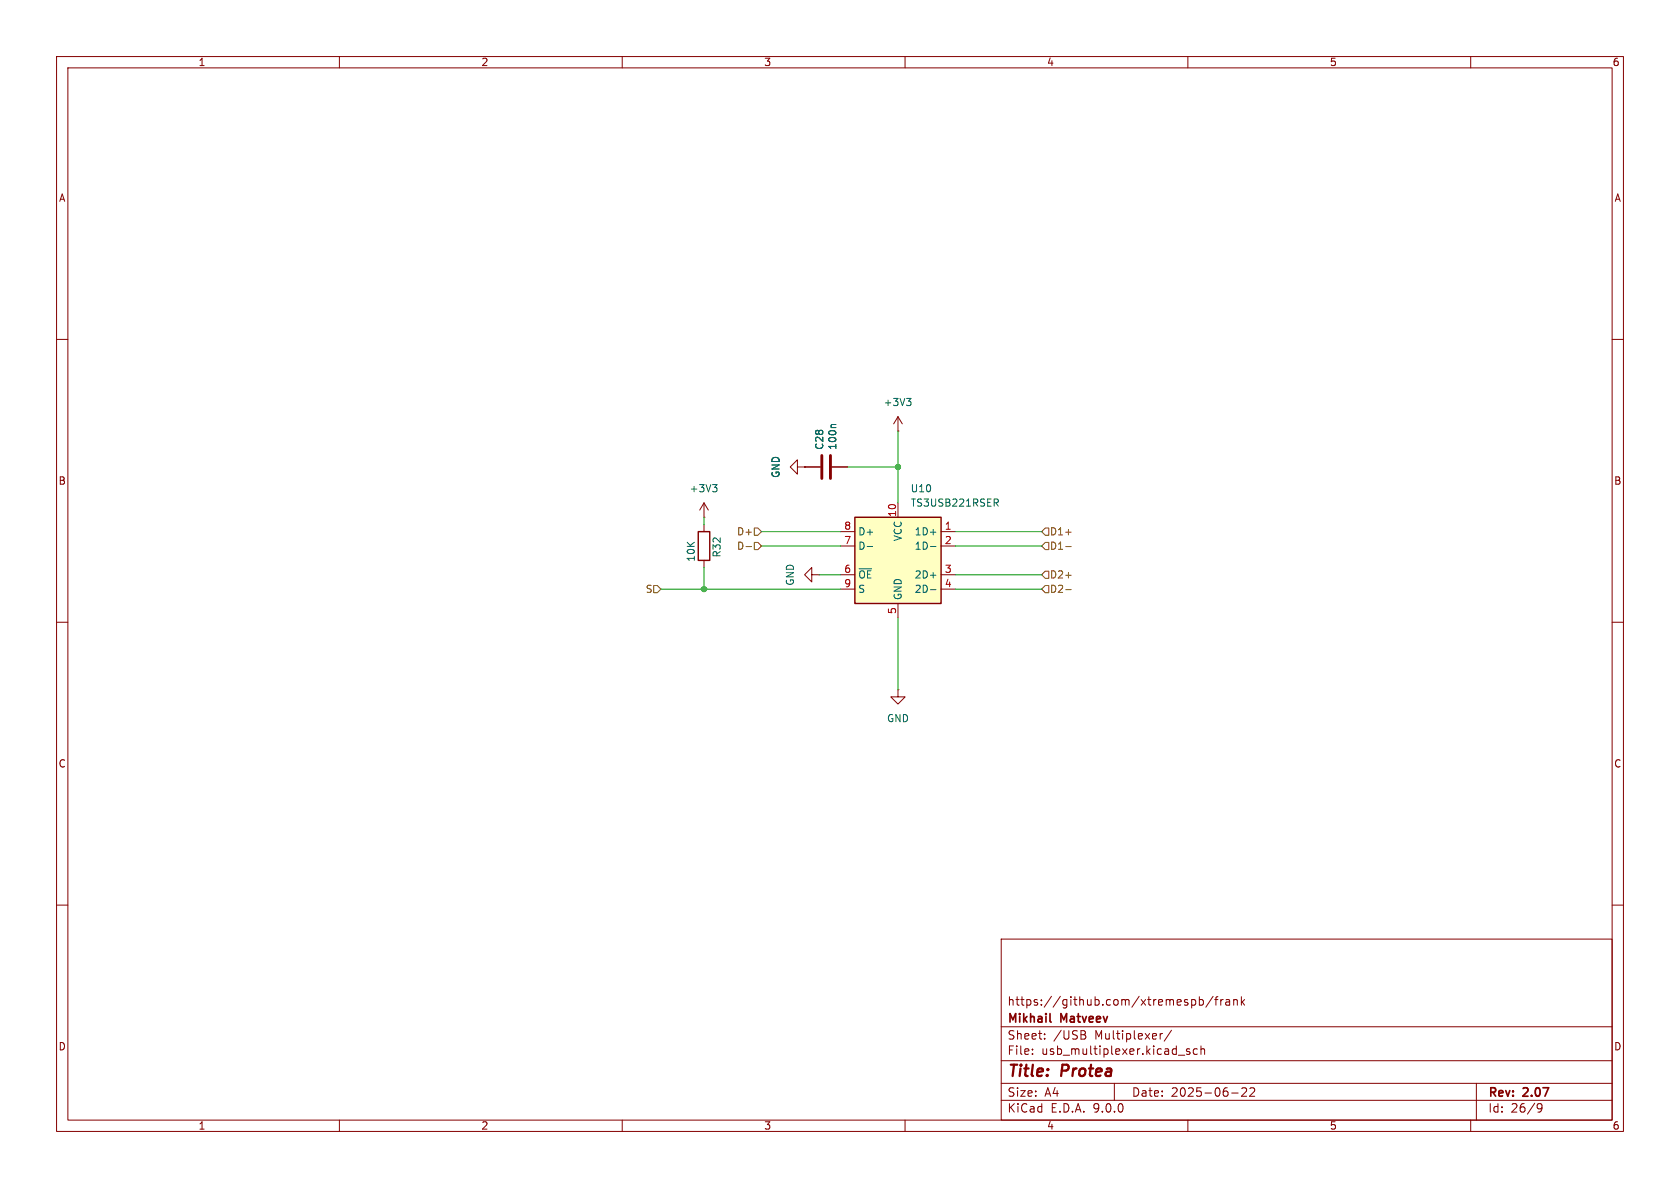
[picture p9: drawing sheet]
(kicad_sch
 (version 20250114)
 (generator "eeschema")
 (generator_version "9.0")
 (paper "A4")
 (title_block
  (title "${NAME}")
  (date "2025-06-22")
  (rev "${VERSION}")
  (company "Mikhail Matveev")
  (comment 1 "https://github.com/xtremespb/frank"))
 (lib_symbols
  (symbol "Device:C"
   (pin_numbers (hide yes))
   (pin_names
    (offset 0.254)) (exclude_from_sim no) (in_bom yes) (on_board yes)
   (property "Reference" "C" (at 0.635 2.54 0) (effects (font (size 1.27 1.27)) (justify left)))
   (property "Value" "C" (at 0.635 -2.54 0) (effects (font (size 1.27 1.27)) (justify left)))
   (property "Footprint" "" (at 0.9652 -3.81 0) (effects (font (size 1.27 1.27)) (hide yes)))
   (property "Datasheet" "~" (at 0 0 0) (effects (font (size 1.27 1.27)) (hide yes)))
   (property "Description" "Unpolarized capacitor" (at 0 0 0) (effects (font (size 1.27 1.27)) (hide yes)))
   (symbol "C_0_1"
    (polyline (pts (xy -2.032 0.762) (xy 2.032 0.762)) (stroke (width 0.508) (type default)) (fill (type none)))
    (polyline (pts (xy -2.032 -0.762) (xy 2.032 -0.762)) (stroke (width 0.508) (type default)) (fill (type none))))
   (symbol "C_1_1"
    (pin passive line (at 0 3.81 270) (length 2.794) (name "~" (effects (font (size 1.27 1.27)))) (number "1" (effects (font (size 1.27 1.27)))))
    (pin passive line (at 0 -3.81 90) (length 2.794) (name "~" (effects (font (size 1.27 1.27)))) (number "2" (effects (font (size 1.27 1.27))))))
   (embedded_fonts no))
  (symbol "Device:R"
   (pin_numbers (hide yes))
   (pin_names
    (offset 0)) (exclude_from_sim no) (in_bom yes) (on_board yes)
   (property "Reference" "R" (at 2.032 0 90) (effects (font (size 1.27 1.27))))
   (property "Value" "R" (at 0 0 90) (effects (font (size 1.27 1.27))))
   (property "Footprint" "" (at -1.778 0 90) (effects (font (size 1.27 1.27)) (hide yes)))
   (property "Datasheet" "~" (at 0 0 0) (effects (font (size 1.27 1.27)) (hide yes)))
   (property "Description" "Resistor" (at 0 0 0) (effects (font (size 1.27 1.27)) (hide yes)))
   (symbol "R_0_1"
    (rectangle (start -1.016 -2.54) (end 1.016 2.54) (stroke (width 0.254) (type default)) (fill (type none))))
   (symbol "R_1_1"
    (pin passive line (at 0 3.81 270) (length 1.27) (name "~" (effects (font (size 1.27 1.27)))) (number "1" (effects (font (size 1.27 1.27)))))
    (pin passive line (at 0 -3.81 90) (length 1.27) (name "~" (effects (font (size 1.27 1.27)))) (number "2" (effects (font (size 1.27 1.27))))))
   (embedded_fonts no))
  (symbol "FRANK:TS3USB221RSER" (exclude_from_sim no) (in_bom yes) (on_board yes)
   (property "Reference" "U10" (at 2.1433 12.7 0) (effects (font (size 1.27 1.27)) (justify left)))
   (property "Value" "TS3USB221RSER" (at 2.1433 10.16 0) (effects (font (size 1.27 1.27)) (justify left)))
   (property "Footprint" "FRANK:UQFN-10" (at 0 -20.32 0) (effects (font (size 1.27 1.27)) (hide yes)))
   (property "Datasheet" "https://www.ti.com/lit/gpn/ts3usb221" (at 0 -22.86 0) (effects (font (size 1.27 1.27)) (hide yes)))
   (property "Description" "High-Speed USB 2.0 1:2 Multiplexer/Demultiplexer Switch with Single Enable, UQFN-10" (at 0 0 0) (effects (font (size 1.27 1.27)) (hide yes)))
   (property "AliExpress" "https://vi.aliexpress.com/item/1005004217168769.html" (at 0 0 0) (effects (font (size 1.27 1.27)) (hide yes)))
   (symbol "TS3USB221RSER_0_1"
    (rectangle (start 7.62 7.62) (end -7.62 -7.62) (stroke (width 0.254) (type default)) (fill (type background))))
   (symbol "TS3USB221RSER_1_1"
    (pin bidirectional line (at -10.16 5.08 0) (length 2.54) (name "D+" (effects (font (size 1.27 1.27)))) (number "8" (effects (font (size 1.27 1.27)))))
    (pin bidirectional line (at -10.16 2.54 0) (length 2.54) (name "D-" (effects (font (size 1.27 1.27)))) (number "7" (effects (font (size 1.27 1.27)))))
    (pin input line (at -10.16 -2.54 0) (length 2.54) (name "~{OE}" (effects (font (size 1.27 1.27)))) (number "6" (effects (font (size 1.27 1.27)))))
    (pin input line (at -10.16 -5.08 0) (length 2.54) (name "S" (effects (font (size 1.27 1.27)))) (number "9" (effects (font (size 1.27 1.27)))))
    (pin power_in line (at 0 10.16 270) (length 2.54) (name "VCC" (effects (font (size 1.27 1.27)))) (number "10" (effects (font (size 1.27 1.27)))))
    (pin power_in line (at 0 -10.16 90) (length 2.54) (name "GND" (effects (font (size 1.27 1.27)))) (number "5" (effects (font (size 1.27 1.27)))))
    (pin bidirectional line (at 10.16 5.08 180) (length 2.54) (name "1D+" (effects (font (size 1.27 1.27)))) (number "1" (effects (font (size 1.27 1.27)))))
    (pin bidirectional line (at 10.16 2.54 180) (length 2.54) (name "1D-" (effects (font (size 1.27 1.27)))) (number "2" (effects (font (size 1.27 1.27)))))
    (pin bidirectional line (at 10.16 -2.54 180) (length 2.54) (name "2D+" (effects (font (size 1.27 1.27)))) (number "3" (effects (font (size 1.27 1.27)))))
    (pin bidirectional line (at 10.16 -5.08 180) (length 2.54) (name "2D-" (effects (font (size 1.27 1.27)))) (number "4" (effects (font (size 1.27 1.27))))))
   (embedded_fonts no))
  (symbol "power:+3V3"
   (power)
   (pin_numbers (hide yes))
   (pin_names
    (offset 0) (hide yes)) (exclude_from_sim no) (in_bom yes) (on_board yes)
   (property "Reference" "#PWR" (at 0 -3.81 0) (effects (font (size 1.27 1.27)) (hide yes)))
   (property "Value" "+3V3" (at 0 3.556 0) (effects (font (size 1.27 1.27))))
   (property "Footprint" "" (at 0 0 0) (effects (font (size 1.27 1.27)) (hide yes)))
   (property "Datasheet" "" (at 0 0 0) (effects (font (size 1.27 1.27)) (hide yes)))
   (property "Description" "Power symbol creates a global label with name \"+3V3\"" (at 0 0 0) (effects (font (size 1.27 1.27)) (hide yes)))
   (symbol "+3V3_0_1"
    (polyline (pts (xy -0.762 1.27) (xy 0 2.54)) (stroke (width 0) (type default)) (fill (type none)))
    (polyline (pts (xy 0 2.54) (xy 0.762 1.27)) (stroke (width 0) (type default)) (fill (type none)))
    (polyline (pts (xy 0 0) (xy 0 2.54)) (stroke (width 0) (type default)) (fill (type none))))
   (symbol "+3V3_1_1"
    (pin power_in line (at 0 0 90) (length 0) (name "~" (effects (font (size 1.27 1.27)))) (number "1" (effects (font (size 1.27 1.27))))))
   (embedded_fonts no))
  (symbol "power:GND"
   (power)
   (pin_numbers (hide yes))
   (pin_names
    (offset 0) (hide yes)) (exclude_from_sim no) (in_bom yes) (on_board yes)
   (property "Reference" "#PWR" (at 0 -6.35 0) (effects (font (size 1.27 1.27)) (hide yes)))
   (property "Value" "GND" (at 0 -3.81 0) (effects (font (size 1.27 1.27))))
   (property "Footprint" "" (at 0 0 0) (effects (font (size 1.27 1.27)) (hide yes)))
   (property "Datasheet" "" (at 0 0 0) (effects (font (size 1.27 1.27)) (hide yes)))
   (property "Description" "Power symbol creates a global label with name \"GND\" , ground" (at 0 0 0) (effects (font (size 1.27 1.27)) (hide yes)))
   (symbol "GND_0_1"
    (polyline (pts (xy 0 0) (xy 0 -1.27) (xy 1.27 -1.27) (xy 0 -2.54) (xy -1.27 -1.27) (xy 0 -1.27)) (stroke (width 0) (type default)) (fill (type none))))
   (symbol "GND_1_1"
    (pin power_in line (at 0 0 270) (length 0) (name "~" (effects (font (size 1.27 1.27)))) (number "1" (effects (font (size 1.27 1.27))))))
   (embedded_fonts no)))
 (junction
  (at 124.46 104.14)
  (diameter 0)
  (color 0 0 0 0))
 (junction
  (at 158.75 82.55)
  (diameter 0)
  (color 0 0 0 0))
 (wire
  (pts (xy 134.62 96.52) (xy 148.59 96.52))
  (stroke (width 0) (type default)))
 (wire
  (pts (xy 158.75 76.2) (xy 158.75 82.55))
  (stroke (width 0) (type default)))
 (wire
  (pts (xy 124.46 104.14) (xy 148.59 104.14))
  (stroke (width 0) (type default)))
 (wire
  (pts (xy 158.75 109.22) (xy 158.75 121.92))
  (stroke (width 0) (type default)))
 (wire
  (pts (xy 168.91 101.6) (xy 184.15 101.6))
  (stroke (width 0) (type default)))
 (wire
  (pts (xy 149.86 82.55) (xy 158.75 82.55))
  (stroke (width 0) (type default)))
 (wire
  (pts (xy 124.46 104.14) (xy 124.46 100.33))
  (stroke (width 0) (type default)))
 (wire
  (pts (xy 144.78 101.6) (xy 148.59 101.6))
  (stroke (width 0) (type default)))
 (wire
  (pts (xy 158.75 82.55) (xy 158.75 88.9))
  (stroke (width 0) (type default)))
 (wire
  (pts (xy 116.84 104.14) (xy 124.46 104.14))
  (stroke (width 0) (type default)))
 (wire
  (pts (xy 124.46 92.71) (xy 124.46 91.44))
  (stroke (width 0) (type default)))
 (wire
  (pts (xy 168.91 96.52) (xy 184.15 96.52))
  (stroke (width 0) (type default)))
 (wire
  (pts (xy 168.91 93.98) (xy 184.15 93.98))
  (stroke (width 0) (type default)))
 (wire
  (pts (xy 134.62 93.98) (xy 148.59 93.98))
  (stroke (width 0) (type default)))
 (wire
  (pts (xy 168.91 104.14) (xy 184.15 104.14))
  (stroke (width 0) (type default)))
 (hierarchical_label "S"
  (shape input)
  (at 116.84 104.14 180)
  (effects (font (size 1.27 1.27)) (justify right)))
 (hierarchical_label "D2-"
  (shape input)
  (at 184.15 104.14 0)
  (effects (font (size 1.27 1.27)) (justify left)))
 (hierarchical_label "D+"
  (shape input)
  (at 134.62 93.98 180)
  (effects (font (size 1.27 1.27)) (justify right)))
 (hierarchical_label "D2+"
  (shape input)
  (at 184.15 101.6 0)
  (effects (font (size 1.27 1.27)) (justify left)))
 (hierarchical_label "D-"
  (shape input)
  (at 134.62 96.52 180)
  (effects (font (size 1.27 1.27)) (justify right)))
 (hierarchical_label "D1-"
  (shape input)
  (at 184.15 96.52 0)
  (effects (font (size 1.27 1.27)) (justify left)))
 (hierarchical_label "D1+"
  (shape input)
  (at 184.15 93.98 0)
  (effects (font (size 1.27 1.27)) (justify left)))
 (symbol
  (lib_id "FRANK:TS3USB221RSER")
  (at 158.75 99.06 0)
  (unit 1)
  (exclude_from_sim no)
  (in_bom yes)
  (on_board yes)
  (dnp no)
  (fields_autoplaced yes)
  (property "Reference" "U10" (at 160.8933 86.36 0) (effects (font (size 1.27 1.27)) (justify left)))
  (property "Value" "TS3USB221RSER" (at 160.8933 88.9 0) (effects (font (size 1.27 1.27)) (justify left)))
  (property "Footprint" "FRANK:UQFN-10" (at 158.75 119.38 0) (effects (font (size 1.27 1.27)) (hide yes)))
  (property "Datasheet" "https://www.ti.com/lit/gpn/ts3usb221" (at 158.75 121.92 0) (effects (font (size 1.27 1.27)) (hide yes)))
  (property "Description" "High-Speed USB 2.0 1:2 Multiplexer/Demultiplexer Switch with Single Enable, UQFN-10" (at 158.75 99.06 0) (effects (font (size 1.27 1.27)) (hide yes)))
  (property "AliExpress" "https://vi.aliexpress.com/item/1005004217168769.html" (at 158.75 99.06 0) (effects (font (size 1.27 1.27)) (hide yes)))
  (pin "8")
  (pin "7")
  (pin "4")
  (pin "6")
  (pin "3")
  (pin "10")
  (pin "9")
  (pin "5")
  (pin "2")
  (pin "1"))
 (symbol
  (lib_id "power:GND")
  (at 144.78 101.6 270)
  (unit 1)
  (exclude_from_sim no)
  (in_bom yes)
  (on_board yes)
  (dnp no)
  (fields_autoplaced yes)
  (property "Reference" "#PWR072" (at 138.43 101.6 0) (effects (font (size 1.27 1.27)) (hide yes)))
  (property "Value" "GND" (at 139.7 101.6 0) (effects (font (size 1.27 1.27))))
  (property "Footprint" "" (at 144.78 101.6 0) (effects (font (size 1.27 1.27)) (hide yes)))
  (property "Datasheet" "" (at 144.78 101.6 0) (effects (font (size 1.27 1.27)) (hide yes)))
  (property "Description" "Power symbol creates a global label with name \"GND\" , ground" (at 144.78 101.6 0) (effects (font (size 1.27 1.27)) (hide yes)))
  (pin "1"))
 (symbol
  (lib_id "Device:C")
  (at 146.05 82.55 90)
  (unit 1)
  (exclude_from_sim no)
  (in_bom yes)
  (on_board yes)
  (dnp no)
  (property "Reference" "C28" (at 144.8816 79.629 0) (effects (font (size 1.27 1.27)) (justify left)))
  (property "Value" "100n" (at 147.193 79.629 0) (effects (font (size 1.27 1.27)) (justify left)))
  (property "Footprint" "FRANK:Capacitor (0805)" (at 149.86 81.5848 0) (effects (font (size 1.27 1.27)) (hide yes)))
  (property "Datasheet" "https://eu.mouser.com/datasheet/2/40/KGM_X7R-3223212.pdf" (at 146.05 82.55 0) (effects (font (size 1.27 1.27)) (hide yes)))
  (property "Description" "" (at 146.05 82.55 0) (effects (font (size 1.27 1.27)) (hide yes)))
  (property "AliExpress" "https://www.aliexpress.com/item/33008008276.html" (at 146.05 82.55 0) (effects (font (size 1.27 1.27)) (hide yes)))
  (property "LCSC" "" (at 146.05 82.55 0) (effects (font (size 1.27 1.27))))
  (pin "1")
  (pin "2"))
 (symbol
  (lib_id "power:+3V3")
  (at 158.75 76.2 0)
  (unit 1)
  (exclude_from_sim no)
  (in_bom yes)
  (on_board yes)
  (dnp no)
  (fields_autoplaced yes)
  (property "Reference" "#PWR069" (at 158.75 80.01 0) (effects (font (size 1.27 1.27)) (hide yes)))
  (property "Value" "+3V3" (at 158.75 71.12 0) (effects (font (size 1.27 1.27))))
  (property "Footprint" "" (at 158.75 76.2 0) (effects (font (size 1.27 1.27)) (hide yes)))
  (property "Datasheet" "" (at 158.75 76.2 0) (effects (font (size 1.27 1.27)) (hide yes)))
  (property "Description" "Power symbol creates a global label with name \"+3V3\"" (at 158.75 76.2 0) (effects (font (size 1.27 1.27)) (hide yes)))
  (pin "1"))
 (symbol
  (lib_id "Device:R")
  (at 124.46 96.52 0)
  (unit 1)
  (exclude_from_sim no)
  (in_bom yes)
  (on_board yes)
  (dnp no)
  (property "Reference" "R32" (at 126.746 94.742 90) (effects (font (size 1.27 1.27)) (justify right)))
  (property "Value" "10K" (at 122.174 95.504 90) (effects (font (size 1.27 1.27)) (justify right)))
  (property "Footprint" "FRANK:Resistor (0805)" (at 122.682 96.52 90) (effects (font (size 1.27 1.27)) (hide yes)))
  (property "Datasheet" "https://www.vishay.com/docs/28952/mcs0402at-mct0603at-mcu0805at-mca1206at.pdf" (at 124.46 96.52 0) (effects (font (size 1.27 1.27)) (hide yes)))
  (property "Description" "" (at 124.46 96.52 0) (effects (font (size 1.27 1.27)) (hide yes)))
  (property "AliExpress" "https://www.aliexpress.com/item/1005005945735199.html" (at 124.46 96.52 0) (effects (font (size 1.27 1.27)) (hide yes)))
  (property "LCSC" "" (at 124.46 96.52 0) (effects (font (size 1.27 1.27))))
  (pin "1")
  (pin "2"))
 (symbol
  (lib_id "power:+3V3")
  (at 124.46 91.44 0)
  (unit 1)
  (exclude_from_sim no)
  (in_bom yes)
  (on_board yes)
  (dnp no)
  (fields_autoplaced yes)
  (property "Reference" "#PWR071" (at 124.46 95.25 0) (effects (font (size 1.27 1.27)) (hide yes)))
  (property "Value" "+3V3" (at 124.46 86.36 0) (effects (font (size 1.27 1.27))))
  (property "Footprint" "" (at 124.46 91.44 0) (effects (font (size 1.27 1.27)) (hide yes)))
  (property "Datasheet" "" (at 124.46 91.44 0) (effects (font (size 1.27 1.27)) (hide yes)))
  (property "Description" "Power symbol creates a global label with name \"+3V3\"" (at 124.46 91.44 0) (effects (font (size 1.27 1.27)) (hide yes)))
  (pin "1"))
 (symbol
  (lib_id "power:GND")
  (at 142.24 82.55 270)
  (unit 1)
  (exclude_from_sim no)
  (in_bom yes)
  (on_board yes)
  (dnp no)
  (fields_autoplaced yes)
  (property "Reference" "#PWR070" (at 135.89 82.55 0) (effects (font (size 1.27 1.27)) (hide yes)))
  (property "Value" "GND" (at 137.16 82.55 0) (effects (font (size 1.27 1.27))))
  (property "Footprint" "" (at 142.24 82.55 0) (effects (font (size 1.27 1.27)) (hide yes)))
  (property "Datasheet" "" (at 142.24 82.55 0) (effects (font (size 1.27 1.27)) (hide yes)))
  (property "Description" "Power symbol creates a global label with name \"GND\" , ground" (at 142.24 82.55 0) (effects (font (size 1.27 1.27)) (hide yes)))
  (pin "1"))
 (symbol
  (lib_id "power:GND")
  (at 158.75 121.92 0)
  (unit 1)
  (exclude_from_sim no)
  (in_bom yes)
  (on_board yes)
  (dnp no)
  (fields_autoplaced yes)
  (property "Reference" "#PWR073" (at 158.75 128.27 0) (effects (font (size 1.27 1.27)) (hide yes)))
  (property "Value" "GND" (at 158.75 127 0) (effects (font (size 1.27 1.27))))
  (property "Footprint" "" (at 158.75 121.92 0) (effects (font (size 1.27 1.27)) (hide yes)))
  (property "Datasheet" "" (at 158.75 121.92 0) (effects (font (size 1.27 1.27)) (hide yes)))
  (property "Description" "Power symbol creates a global label with name \"GND\" , ground" (at 158.75 121.92 0) (effects (font (size 1.27 1.27)) (hide yes)))
  (pin "1")))
